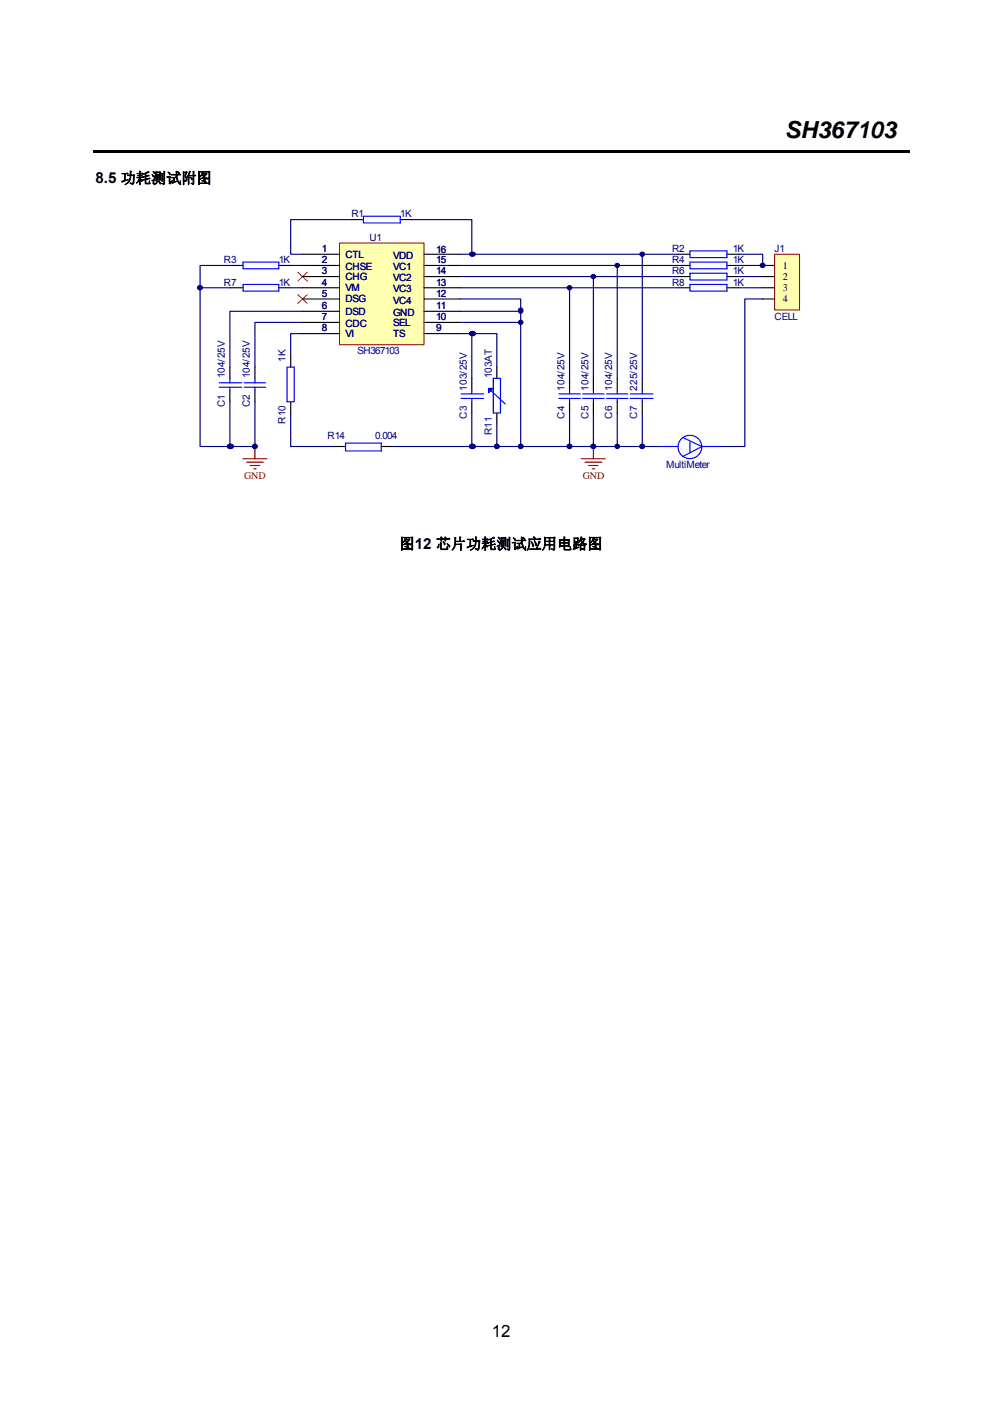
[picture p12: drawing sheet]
<svg xmlns="http://www.w3.org/2000/svg" width="210mm" height="297mm" viewBox="0 0 210 297" stroke-linecap="round" stroke-linejoin="round" font-family="sans-serif">
<path d="M19.5 31.5h171.1v.5h-171.1z" fill="#000"/>
<g fill="none" stroke="#000" stroke-width=".24">
<path d="M48.2 55.6h2.7M58.4 55.6h2.5M73.7 46h2.5M83.9 46h2.5M142.1 53.3h2.5M142.1 55.6h2.5M142.1 58h2.5M152.3 53.3h2.5M152.3 55.6h2.5M152.3 58h2.5M48.2 77v2.3M48.2 60.3h2.7"/>
<path d="M53.4 77v2.3M58.4 60.3h2.5M60.9 74.6v2.4M98.9 79.3v2.6M104.1 77v2.3M119.4 79.3v2.6M124.4 79.3v2.6M129.3 79.3v2.6M134.6 79.3v2.6M142.1 60.3h2.5M152.3 60.3h2.5M48.2 81.9v2.3"/>
<path d="M53.4 81.9v2.3M60.9 84.2v2.4M69.9 93.6h2.5M79.9 93.6h2.5M98.9 84.2v2.4M104.1 86.6v2.3M119.4 84.2v2.4M124.4 84.2v2.4M129.3 84.2v2.4M134.6 84.2v2.4"/>
</g>
<g fill="none" stroke="#00f" stroke-width=".24">
<path d="M50.9 59.6h7.5v1.4h-7.5zM50.9 54.9h7.5v1.4h-7.5zM76.2 45.3h7.7v1.4h-7.7zM144.6 52.6h7.7v1.4h-7.7zM144.6 54.9h7.7v1.4h-7.7zM144.6 57.3h7.7v1.4h-7.7zM144.6 59.6h7.7v1.4h-7.7zM48.2 79.3v.9M53.4 79.3v.9M60.2 77h1.5v7.2h-1.5zM103.4 79.3h1.5v7.3h-1.5zM45.9 80.2h4.8"/>
<path d="M45.9 81.2h4.8M48.2 81.2v.7M51.2 80.2h4.5M51.2 81.2h4.5M53.4 81.2v.7M72.4 92.9h7.5v1.6h-7.5zM96.6 83.5h4.8M96.6 82.6h4.8M98.9 81.9v.7M98.9 83.5v.7M102.9 81.9l3 2.8M117.1 83.5h4.5"/>
<path d="M117.1 82.6h4.5M119.4 81.9v.7M119.4 83.5v.7M122.1 83.5h4.5M122.1 82.6h4.5M124.4 81.9v.7M124.4 83.5v.7M127.1 83.5h4.5M127.1 82.6h4.5M129.3 81.9v.7M129.3 83.5v.7M132.1 83.5h4.7"/>
<path d="M132.1 82.6h4.7M134.6 81.9v.7M134.6 83.5v.7M138.3 93.6h3.8M143.1 91.7l4 1.9M144.6 92.6v2.2M147.1 93.6l-4 2.1M147.1 93.6h4"/>
<circle cx="144.6" cy="93.7" r="2.47"/>
</g>
<g fill="none" stroke="#000080" stroke-width=".24">
<path d="M48.2 55.6h-6.3v4.7M60.9 55.6h2.5M73.7 46h-12.8v7.3h2.5M86.4 46h12.5v7.3M96.4 58h45.7M96.4 55.6h45.7M96.4 53.3h45.7M124.4 58v21.3M129.3 55.6v23.7M134.6 53.3v26M154.8 53.3h5v2.3h-5M154.8 58h5"/>
<path d="M48.2 60.3h-6.3v33.3h6.3M60.9 60.3h2.5M63.4 67.6h-10v9.4M63.4 69.9h-2.5v4.7M63.4 65.3h-15.2v11.7M96.4 62.7h12.7v30.9h10.3M96.4 65.3h12.7M96.4 67.6h12.7M96.4 69.9h2.5M96.4 60.3h45.7M104.1 77v-7.1h-5.2v9.4M119.4 60.3v19"/>
<path d="M154.8 60.3h5M159.8 62.7h-3.7v30.9h-5M48.2 84.2v9.4h5.2v-9.4M60.9 86.6v7h9M82.4 93.6h16.5M98.9 86.6v7h5.2v-4.7M104.1 93.6h5M119.4 86.6v7h15.2v-7M124.4 86.6v7M129.3 86.6v7"/>
</g>
<g fill="#000080" stroke="#000080" stroke-width=".21">
<path d="M98.5 69.7a.69 .69 0 0 1 1.1 .2 .59 .59 0 0 1-.7 .5 .59 .59 0 0 1-.4-.7z" fill-rule="evenodd"/>
<path d="M98.5 93.3a.68 .68 0 0 1 1.1 .3 .59 .59 0 0 1-.7 .4 .59 .59 0 0 1-.4-.7z" fill-rule="evenodd"/>
<path d="M98.5 53a.69 .69 0 0 1 1.1 .3 .59 .59 0 0 1-.7 .4 .59 .59 0 0 1-.4-.7z" fill-rule="evenodd"/>
<path d="M98.5 69.7a.69 .69 0 0 1 1.1 .2 .59 .59 0 0 1-.7 .5 .59 .59 0 0 1-.4-.7z" fill-rule="evenodd"/>
<path d="M47.7 93.3a.68 .68 0 0 1 1.2 .3 .59 .59 0 0 1-.7 .4 .59 .59 0 0 1-.5-.7z" fill-rule="evenodd"/>
<path d="M47.7 93.3a.68 .68 0 0 1 1.2 .3 .59 .59 0 0 1-.7 .4 .59 .59 0 0 1-.5-.7z" fill-rule="evenodd"/>
<path d="M98.5 93.3a.68 .68 0 0 1 1.1 .3 .59 .59 0 0 1-.7 .4 .59 .59 0 0 1-.4-.7z" fill-rule="evenodd"/>
<circle cx="159.8" cy="55.6" r=".47"/>
<circle cx="124.4" cy="58" r=".49"/>
<circle cx="129.4" cy="55.6" r=".47"/>
<circle cx="134.6" cy="53.3" r=".48"/>
<circle cx="129.4" cy="93.6" r=".48"/>
<circle cx="124.4" cy="93.6" r=".49"/>
<circle cx="119.4" cy="60.3" r=".48"/>
<circle cx="104.1" cy="93.6" r=".48"/>
<circle cx="119.4" cy="93.6" r=".49"/>
<circle cx="134.6" cy="93.6" r=".49"/>
<circle cx="109.1" cy="65.1" r=".54"/>
<circle cx="109.1" cy="67.6" r=".47"/>
<circle cx="109.1" cy="93.6" r=".48"/>
<circle cx="41.9" cy="60.3" r=".47"/>
<circle cx="53.4" cy="93.6" r=".48"/>
</g>
<path d="M102.4 81.4h1l-1 .9z" fill="#00f" stroke="#00f" stroke-width=".24"/>
<path d="M50.9 96.2h5M51.7 96.9h3.5M52.4 97.6h2M53.2 98.3h.5M53.4 93.6v2.6M121.9 96.2h5M122.6 96.9h3.5M123.4 97.6h1.9M124.1 98.3h.5M124.4 93.6v2.6" fill="none" stroke="#800000" stroke-width=".24"/>
<path d="M62.4 57l2 1.9M64.4 57l-2 1.9M62.4 61.7l2 1.9M64.4 61.7l-2 1.9" fill="none" stroke="#f00" stroke-width=".21"/>
<path d="M162.3 53.3h5.3v11.7h-5.3z" fill="#ffffb0"/>
<path d="M162.3 53.3h5.3v11.7h-5.3z" fill="none" stroke="#800000" stroke-width=".21"/>
<path d="M159.8 55.6h2.5M159.8 58h2.5M159.8 60.3h2.5M159.8 62.7h2.5" fill="none" stroke="#000" stroke-width=".24"/>
<g fill="#000080" stroke="#000080" stroke-width=".21">
<circle cx="159.8" cy="55.6" r=".47"/>
<circle cx="134.6" cy="93.6" r=".49"/>
</g>
<path d="M134.6 93.6h3.7" fill="none" stroke="#000080" stroke-width=".24"/>
<path d="M71.2 51h17.7v21.3h-17.7z" fill="#ffffb0"/>
<path d="M71.2 50.9h17.7v21.4h-17.7z" fill="none" stroke="#800000" stroke-width=".21"/>
<g fill="none" stroke="#000" stroke-width=".24">
<path d="M63.4 53.3h7.8M63.4 55.6h7.8M63.4 58h7.8M88.9 53.3h7.5M88.9 55.6h7.5M88.9 58h7.5M63.4 60.3h7.8M63.4 62.7h7.8M63.4 65.3h7.8M63.4 67.6h7.8M63.4 69.9h7.8M88.9 60.3h7.5"/>
<path d="M88.9 62.7h7.5M88.9 65.3h7.5M88.9 67.6h7.5M88.9 69.9h7.5"/>
</g>
<text font-size="4.9" x="164.5" y="29">SH367103</text>
<text font-size="3.5" x="103" y="280.4">12</text>
<g font-size="3.2">
<text x="20" y="38.4">8.5 功耗测试附图</text>
<text x="83.7" y="115.1">图12 芯片功耗测试应用电路图</text>
</g>
<g font-size="2.1" fill="#000080">
<text x="73.7" y="45.6">R1</text>
<text x="83.9" y="45.6">1K</text>
<text x="67.4" y="52.8">1</text>
<text x="77.4" y="50.5">U1</text>
<text x="91.4" y="53.1">16</text>
<text x="140.8" y="52.8">R2</text>
<text x="153.6" y="52.8">1K</text>
<text x="162.3" y="52.8">J1</text>
<text x="46.9" y="59.9">R7</text>
<text x="46.9" y="55.2">R3</text>
<text x="58.4" y="59.9">1K</text>
<text x="58.4" y="55.2">1K</text>
<text x="67.4" y="55.2">2</text>
<text x="67.4" y="57.5">3</text>
<text x="67.4" y="59.9">4</text>
<text x="72.4" y="54">CTL</text>
<text x="72.4" y="56.6">CHSE</text>
<text x="72.4" y="58.7">CHG</text>
<text x="82.4" y="58.9">VC2</text>
<text x="82.4" y="56.6">VC1</text>
<text x="82.4" y="54.3">VDD</text>
<text x="91.4" y="59.9">13</text>
<text x="91.4" y="57.5">14</text>
<text x="91.4" y="55.2">15</text>
<text x="140.8" y="55.2">R4</text>
<text x="140.8" y="57.5">R6</text>
<text x="140.8" y="59.9">R8</text>
<text x="153.6" y="55.2">1K</text>
<text x="153.6" y="57.5">1K</text>
<text x="153.6" y="59.9">1K</text>
<text x="67.4" y="62.2">5</text>
<text x="67.4" y="64.8">6</text>
<text x="72.4" y="61">VM</text>
<text x="72.4" y="63.4">DSG</text>
<text x="72.4" y="66">DSD</text>
<text x="82.4" y="63.6">VC4</text>
<text x="82.4" y="61.3">VC3</text>
<text x="91.4" y="64.8">11</text>
<text x="91.4" y="62.2">12</text>
<text x="67.4" y="67.1">7</text>
<text x="67.4" y="69.5">8</text>
<text x="72.4" y="68.5">CDC</text>
<text x="72.4" y="70.7">VI</text>
<text x="82.4" y="70.7">TS</text>
<text x="82.4" y="68.3">SEL</text>
<text x="82.4" y="66.2">GND</text>
<text x="91.4" y="69.5">9</text>
<text x="91.4" y="67.1">10</text>
<text x="162.3" y="67.1">CELL</text>
<text x="59.9" y="75.8" transform="rotate(-90 59.9 75.8)">1K</text>
<text x="74.9" y="74.2">SH367103</text>
<text x="47.1" y="79.3" transform="rotate(-90 47.1 79.3)">104/25V</text>
<text x="52.4" y="79.3" transform="rotate(-90 52.4 79.3)">104/25V</text>
<text x="97.8" y="81.9" transform="rotate(-90 97.8 81.9)">103/25V</text>
<text x="103.1" y="79.3" transform="rotate(-90 103.1 79.3)">103AT</text>
<text x="118.3" y="81.9" transform="rotate(-90 118.3 81.9)">104/25V</text>
<text x="123.3" y="81.9" transform="rotate(-90 123.3 81.9)">104/25V</text>
<text x="128.3" y="81.9" transform="rotate(-90 128.3 81.9)">104/25V</text>
<text x="133.5" y="81.9" transform="rotate(-90 133.5 81.9)">225/25V</text>
<text x="47.1" y="85.4" transform="rotate(-90 47.1 85.4)">C1</text>
<text x="52.4" y="85.4" transform="rotate(-90 52.4 85.4)">C2</text>
<text x="59.9" y="88.9" transform="rotate(-90 59.9 88.9)">R10</text>
<text x="97.8" y="87.7" transform="rotate(-90 97.8 87.7)">C3</text>
<text x="118.3" y="87.7" transform="rotate(-90 118.3 87.7)">C4</text>
<text x="123.3" y="87.7" transform="rotate(-90 123.3 87.7)">C5</text>
<text x="128.3" y="87.7" transform="rotate(-90 128.3 87.7)">C6</text>
<text x="133.5" y="87.7" transform="rotate(-90 133.5 87.7)">C7</text>
<text x="68.7" y="92">R14</text>
<text x="78.7" y="92">0.004</text>
<text x="103.1" y="91.2" transform="rotate(-90 103.1 91.2)">R11</text>
<text x="139.6" y="98">MultiMeter</text>
</g>
<g font-size="2.1">
<text x="164.1" y="56.3">1</text>
<text x="164.1" y="58.7">2</text>
<text x="164.1" y="61">3</text>
<text x="164.1" y="63.3">4</text>
</g>
<g font-size="2.1" fill="#800000">
<text x="51.2" y="100.4">GND</text>
<text x="122.1" y="100.4">GND</text>
</g>
</svg>
